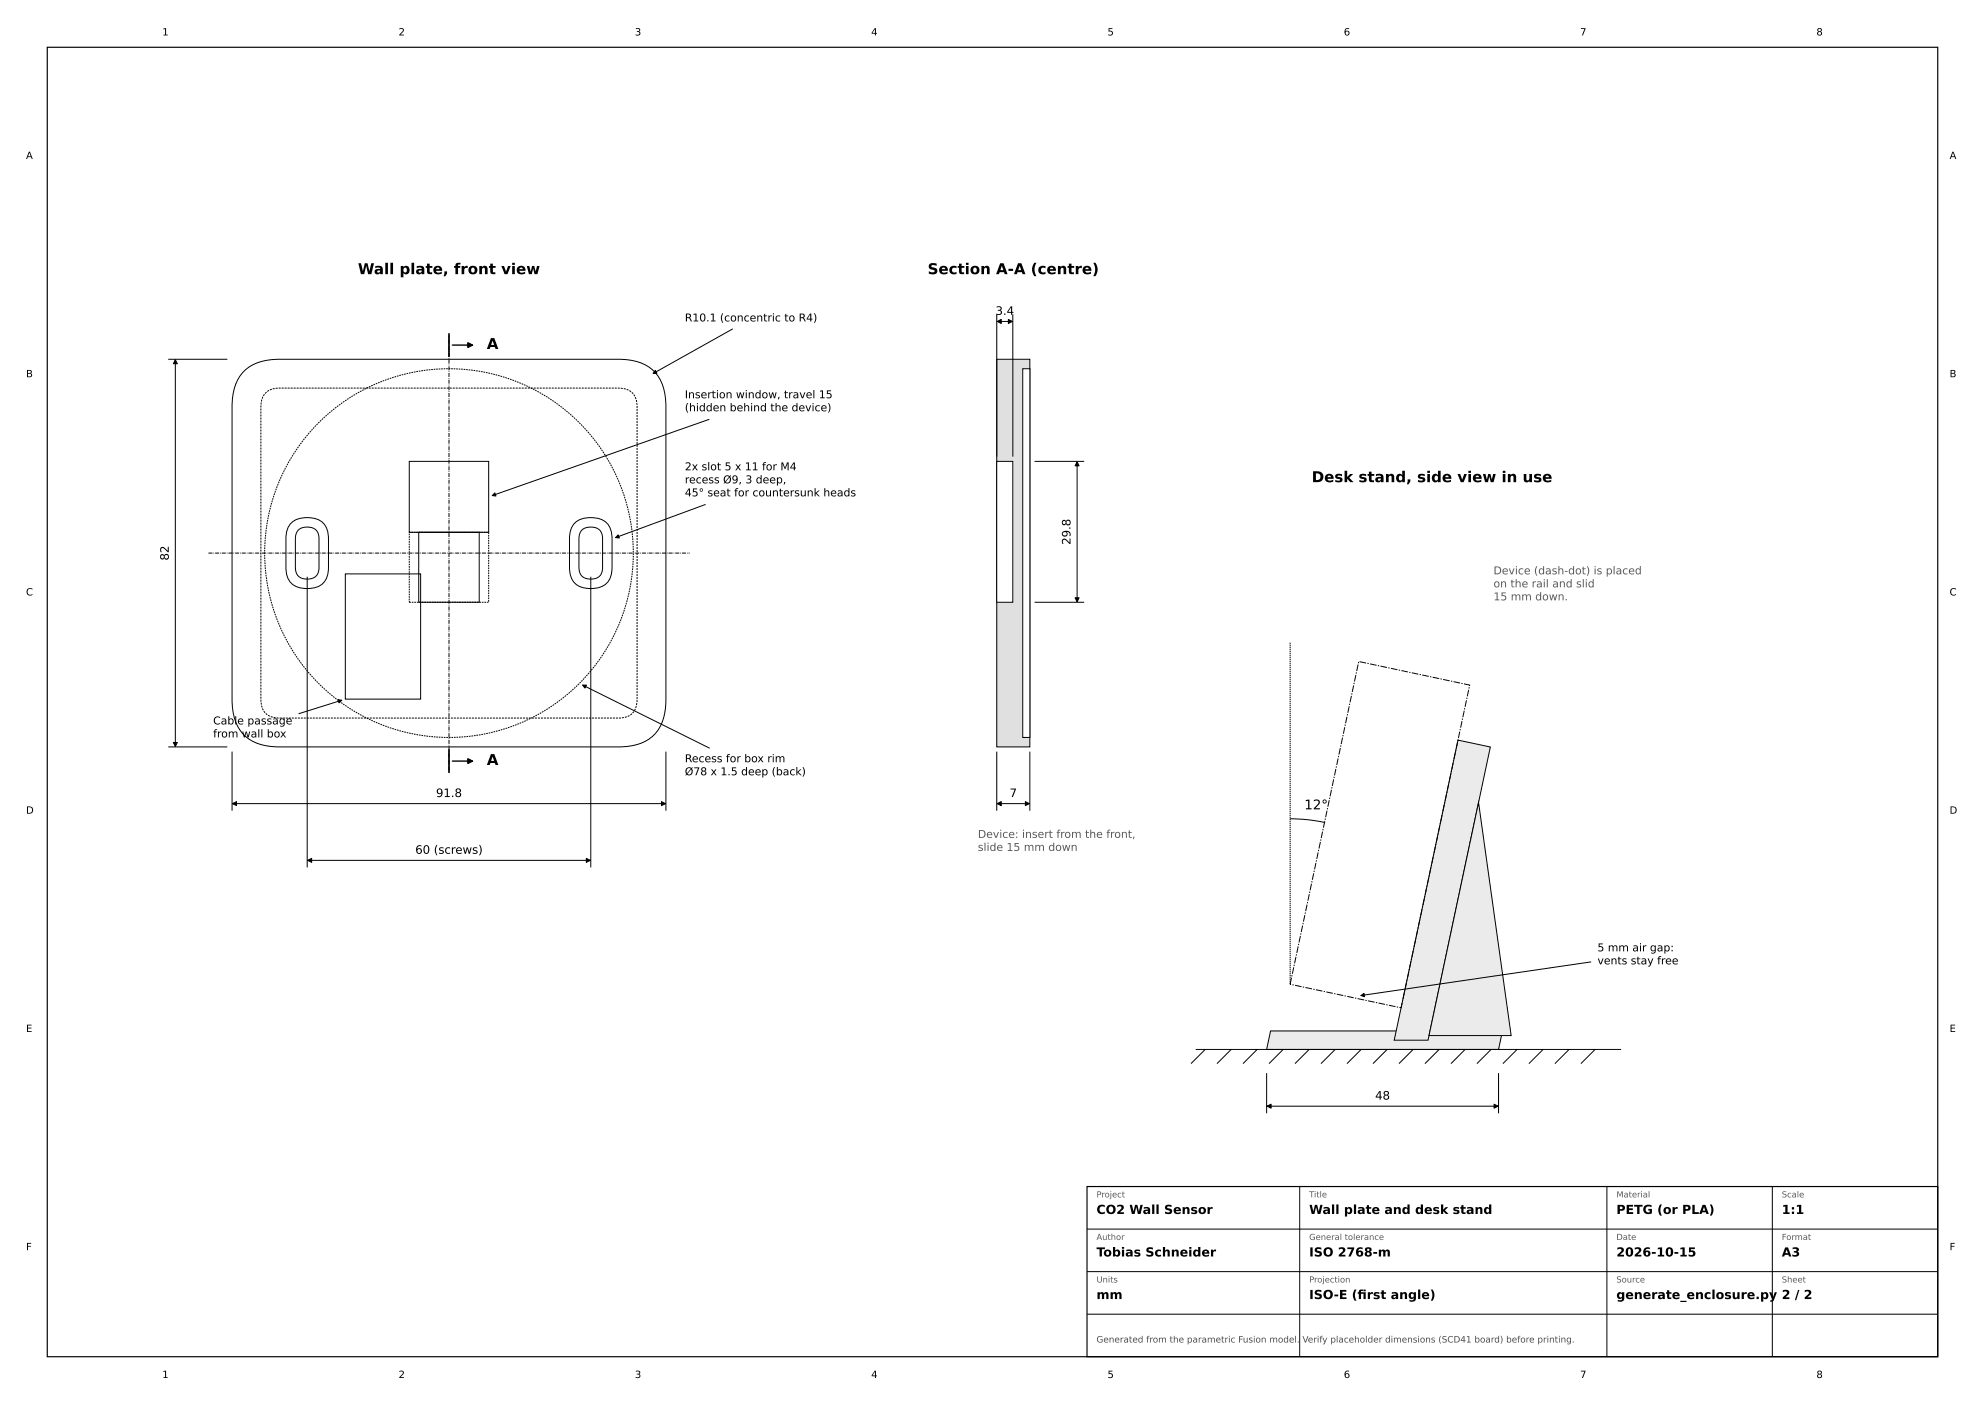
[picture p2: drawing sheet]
<svg xmlns="http://www.w3.org/2000/svg" width="420mm" height="297mm" viewBox="0 0 420 297" stroke-linecap="round" stroke-linejoin="round" font-family="sans-serif">
<path d="M10 10h400v277h-400zM230 251h180v36h-180z" fill="none" stroke="#000" stroke-width=".25"/>
<path d="M51.3 78.9a9.7 9.7 0 0 1 7.9-2.9h71.6a10.2 10.2 0 0 1 7.9 2.9 10.7 10.7 0 0 1 2.2 7.2v61.8a10.2 10.2 0 0 1-2.9 7.9 10.7 10.7 0 0 1-7.2 2.2h-71.6a10.2 10.2 0 0 1-7.9-2.9 10.7 10.7 0 0 1-2.2-7.2v-61.8a10.7 10.7 0 0 1 2.2-7.2zM86.6 97.6h16.8v15h-16.8zM61.4 110.9a5.4 5.4 0 0 1 7.2 0 4.9 4.9 0 0 1 .9 3.1v6a4 4 0 0 1-4.5 4.5 4 4 0 0 1-4.5-4.5v-6a4.9 4.9 0 0 1 .9-3.1zM63.3 112a2.79 2.79 0 0 1 4 .8l.2 1.2v6a2.35 2.35 0 0 1-3.2 2.4 2.14 2.14 0 0 1-1.8-2.4v-6a2.39 2.39 0 0 1 .8-2zM88.6 112.6h12.8v14.8h-12.8zM121.4 110.9a5.4 5.4 0 0 1 7.2 0 4.9 4.9 0 0 1 .9 3.1v6a4 4 0 0 1-4.5 4.5 4 4 0 0 1-4.5-4.5v-6a4.9 4.9 0 0 1 .9-3.1zM123 112.3a2.96 2.96 0 0 1 4 0l.3 .5 .2 1.2v6a2.35 2.35 0 0 1-3.2 2.4 2.14 2.14 0 0 1-1.8-2.4v-6l.2-1.2zM73.1 121.4h15.9v26.5h-15.9z" fill="none" stroke="#000" stroke-width=".21"/>
<g fill="none" stroke="#000" stroke-width=".21" stroke-dasharray=".4 .2" stroke-linecap="butt">
<path d="M56 83.3a3.7 3.7 0 0 1 3.2-1.2h71.6a3.5 3.5 0 0 1 4 4v61.8a3.5 3.5 0 0 1-4 4h-71.6a3.5 3.5 0 0 1-4-4v-61.8a4.3 4.3 0 0 1 .8-2.8zM86.6 112.6h16.8v14.8h-16.8z"/>
<circle cx="95" cy="117" r="39"/>
</g>
<path d="M210.9 76h7v82h-7z" fill="#e0e0e0" stroke="#000" stroke-width=".21"/>
<g fill="#fff" stroke="#000" stroke-width=".21">
<path d="M210.9 97.6h3.4v29.8h-3.4z"/>
<path d="M216.4 78h1.5v78h-1.5z"/>
</g>
<g fill="#ebebeb" stroke="#000" stroke-width=".21">
<path d="M268.8 218.1h49.1l-.8 3.9h-49.1z"/>
<path d="M308.5 156.6l6.8 1.4-13.1 62h-7.2z"/>
<path d="M312.8 169.8l6.9 49.3h-17.3z"/>
</g>
<path d="M287.5 139.9l23.5 5-14.5 68.3-23.5-5z" fill="none" stroke="#000" stroke-width=".21" stroke-dasharray="1.4 .3 .3 .3" stroke-linecap="butt"/>
<g fill="none" stroke="#000" stroke-width=".21">
<path d="M35.6 76h12.5M37.1 76.1v81.8M155 69.6l-16.8 9.4M210.9 66.5v30.1M211 68h3.2M214.3 66.5v30.1M150 88.7l-45.8 16.1M218.9 97.6h10.5M227.9 97.7v29.6M149.2 106.7l-18.9 7M65 122v61.5M125 122v61.5"/>
<path d="M218.9 127.4h10.5M35.6 158h12.5M49.1 159v12.5M72.3 148.1l-9.1 2.9M123.3 144.9l26.8 13.4M140.9 159v12.5M210.9 159v12.5M217.9 159v12.5M49.2 170h91.6M211 170h6.8M273 173.2l3.6 .2 3.7 .6M65.1 182h59.8"/>
<path d="M336.6 203.5l-48.6 7.1M253 222h90M255 222l-3 3M260.5 222l-3 3M266 222l-3 3M268 227v8.5M268.1 234h48.9M271.5 222l-3 3M277 222l-3 3M282.5 222l-3 3M288 222l-3 3M293.5 222l-3 3"/>
<path d="M299 222l-3 3M304.5 222l-3 3M310 222l-3 3M315.5 222l-3 3M317.1 227v8.5M321 222l-3 3M326.5 222l-3 3M332 222l-3 3M337.5 222l-3 3M275 251v36M340 251v36M375 251v36"/>
<path d="M230 278h180M230 269h180M230 260h180"/>
</g>
<path d="M44.1 117h101.8M95 163v-92" fill="none" stroke="#000" stroke-width=".21" stroke-dasharray=".8 .2 .1 .2" stroke-linecap="butt"/>
<path d="M95 70.5v5M95 158.5v5" fill="none" stroke="#000" stroke-width=".35"/>
<path d="M273 208.2v-72.3" fill="none" stroke="#000" stroke-width=".21" stroke-dasharray=".3 .1" stroke-linecap="butt"/>
<path d="M95.7 73h4.3M95.7 161h4.3" fill="none" stroke="#000" stroke-width=".28"/>
<path d="M99 72.5l1 .5-1 .5zM99 160.5l1 .5-1 .5z" fill="#000" stroke="#000" stroke-width=".28"/>
<g fill="#000" stroke="#000" stroke-width=".21">
<path d="M37.1 76.1l.4 .8h-.8zM138.6 78.4l.4 .6h-.8zM211 68l.8-.4v.8zM213.4 67.6l.8 .4-.8 .4zM227.9 97.7l.4 .8h-.8zM104.7 104.3l.2 .6-.7-.1zM130.8 113.1l.2 .7-.7-.1zM227.5 126.5h.8l-.4 .8zM36.7 157.1h.8l-.4 .8zM71.5 148l.8 .1-.6 .6zM123.3 144.9h.8l-.3 .7zM49.2 170l.8-.4v.8z"/>
<path d="M140 169.6l.8 .4-.8 .4zM211 170l.8-.4v.8zM217 169.6l.8 .4-.8 .4zM65.1 182l.8-.4v.8zM124.1 181.6l.8 .4-.8 .4zM288 210.6l.6-.5 .1 .7zM268.1 234l.8-.4v.8zM316.1 233.6l.9 .4-.9 .4z"/>
</g>
<g font-size="3.2">
<text x="75.7" y="58">Wall plate, front view</text>
<text x="196.3" y="58">Section A-A (centre)</text>
<text x="103" y="73.8">A</text>
<text x="277.5" y="102">Desk stand, side view in use</text>
<text x="103" y="161.8">A</text>
</g>
<text font-size="2.8" x="276" y="171.2">12°</text>
<g font-size="2.6">
<text x="232" y="256.8">CO2 Wall Sensor</text>
<text x="277" y="256.8">Wall plate and desk stand</text>
<text x="342" y="256.8">PETG (or PLA)</text>
<text x="377" y="256.8">1:1</text>
<text x="232" y="265.8">Tobias Schneider</text>
<text x="277" y="265.8">ISO 2768-m</text>
<text x="342" y="265.8">2026-10-15</text>
<text x="377" y="265.8">A3</text>
<text x="232" y="274.8">mm</text>
<text x="277" y="274.8">ISO-E (frst angle)</text>
<text x="287.2" y="274.8">i</text>
<text x="342" y="274.8">generate_enclosure.py 2 / 2</text>
</g>
<g font-size="2.5">
<text x="210.6" y="66.6">3.4</text>
<text x="35.7" y="118.6" transform="rotate(-90 35.7 118.6)">82</text>
<text x="226.5" y="115.2" transform="rotate(-90 226.5 115.2)">29.8</text>
<text x="92.3" y="168.6">91.8</text>
<text x="213.6" y="168.6">7</text>
<text x="87.9" y="180.6">60 (screws)</text>
<text x="291" y="232.6">48</text>
</g>
<g font-size="2.3">
<text x="144.9" y="68">R10.1 (concentric to R4)</text>
<text x="144.9" y="84.2">Insertion window, travel 15</text>
<text x="144.9" y="87">(hidden behind the device)</text>
<text x="144.9" y="99.5">2x slot 5 x 11 for M4</text>
<text x="144.9" y="102.2">recess Ø9, 3 deep,</text>
<text x="144.9" y="105">45° seat for countersunk heads</text>
<text x="45.1" y="153.2">Cable passage</text>
<text x="45.1" y="156">from wall box</text>
<text x="144.9" y="161.2">Recess for box rim</text>
<text x="144.9" y="164">Ø78 x 1.5 deep (back)</text>
<text x="338" y="201.2">5 mm air gap:</text>
<text x="338" y="204">vents stay free</text>
</g>
<g font-size="2.3" fill="#595959">
<text x="316" y="121.5">Device (dash-dot) is placed</text>
<text x="316" y="124.2">on the rail and slid</text>
<text x="316" y="127">15 mm down.</text>
<text x="206.9" y="177.2">Device: insert from the front,</text>
<text x="206.9" y="180">slide 15 mm down</text>
</g>
<g font-size="2.1">
<text x="34.3" y="7.5">1</text>
<text x="84.3" y="7.5">2</text>
<text x="134.3" y="7.5">3</text>
<text x="184.3" y="7.5">4</text>
<text x="234.3" y="7.5">5</text>
<text x="284.3" y="7.5">6</text>
<text x="334.3" y="7.5">7</text>
<text x="384.3" y="7.5">8</text>
<text x="5.5" y="33.6">A</text>
<text x="412.5" y="33.6">A</text>
<text x="5.5" y="79.8">B</text>
<text x="412.5" y="79.8">B</text>
<text x="5.5" y="126">C</text>
<text x="412.5" y="126">C</text>
<text x="5.5" y="172.1">D</text>
<text x="412.5" y="172.1">D</text>
<text x="5.5" y="218.3">E</text>
<text x="412.5" y="218.3">E</text>
<text x="5.5" y="264.5">F</text>
<text x="412.5" y="264.5">F</text>
<text x="34.3" y="291.5">1</text>
<text x="84.3" y="291.5">2</text>
<text x="134.3" y="291.5">3</text>
<text x="184.3" y="291.5">4</text>
<text x="234.3" y="291.5">5</text>
<text x="284.3" y="291.5">6</text>
<text x="334.3" y="291.5">7</text>
<text x="384.3" y="291.5">8</text>
</g>
<text font-size="1.9" fill="#4d4d4d" x="232" y="284">Generated from the parametric Fusion model. Verify placeholder dimensions (SCD41 board) before printing.</text>
<g font-size="1.8" fill="#595959">
<text x="232" y="253.3">Project</text>
<text x="277" y="253.3">Title</text>
<text x="342" y="253.3">Material</text>
<text x="377" y="253.3">Scale</text>
<text x="232" y="262.3">Author</text>
<text x="277" y="262.3">General tolerance</text>
<text x="342" y="262.3">Date</text>
<text x="377" y="262.3">Format</text>
<text x="232" y="271.3">Units</text>
<text x="277" y="271.3">Projection</text>
<text x="342" y="271.3">Source</text>
<text x="377" y="271.3">Sheet</text>
</g>
</svg>
